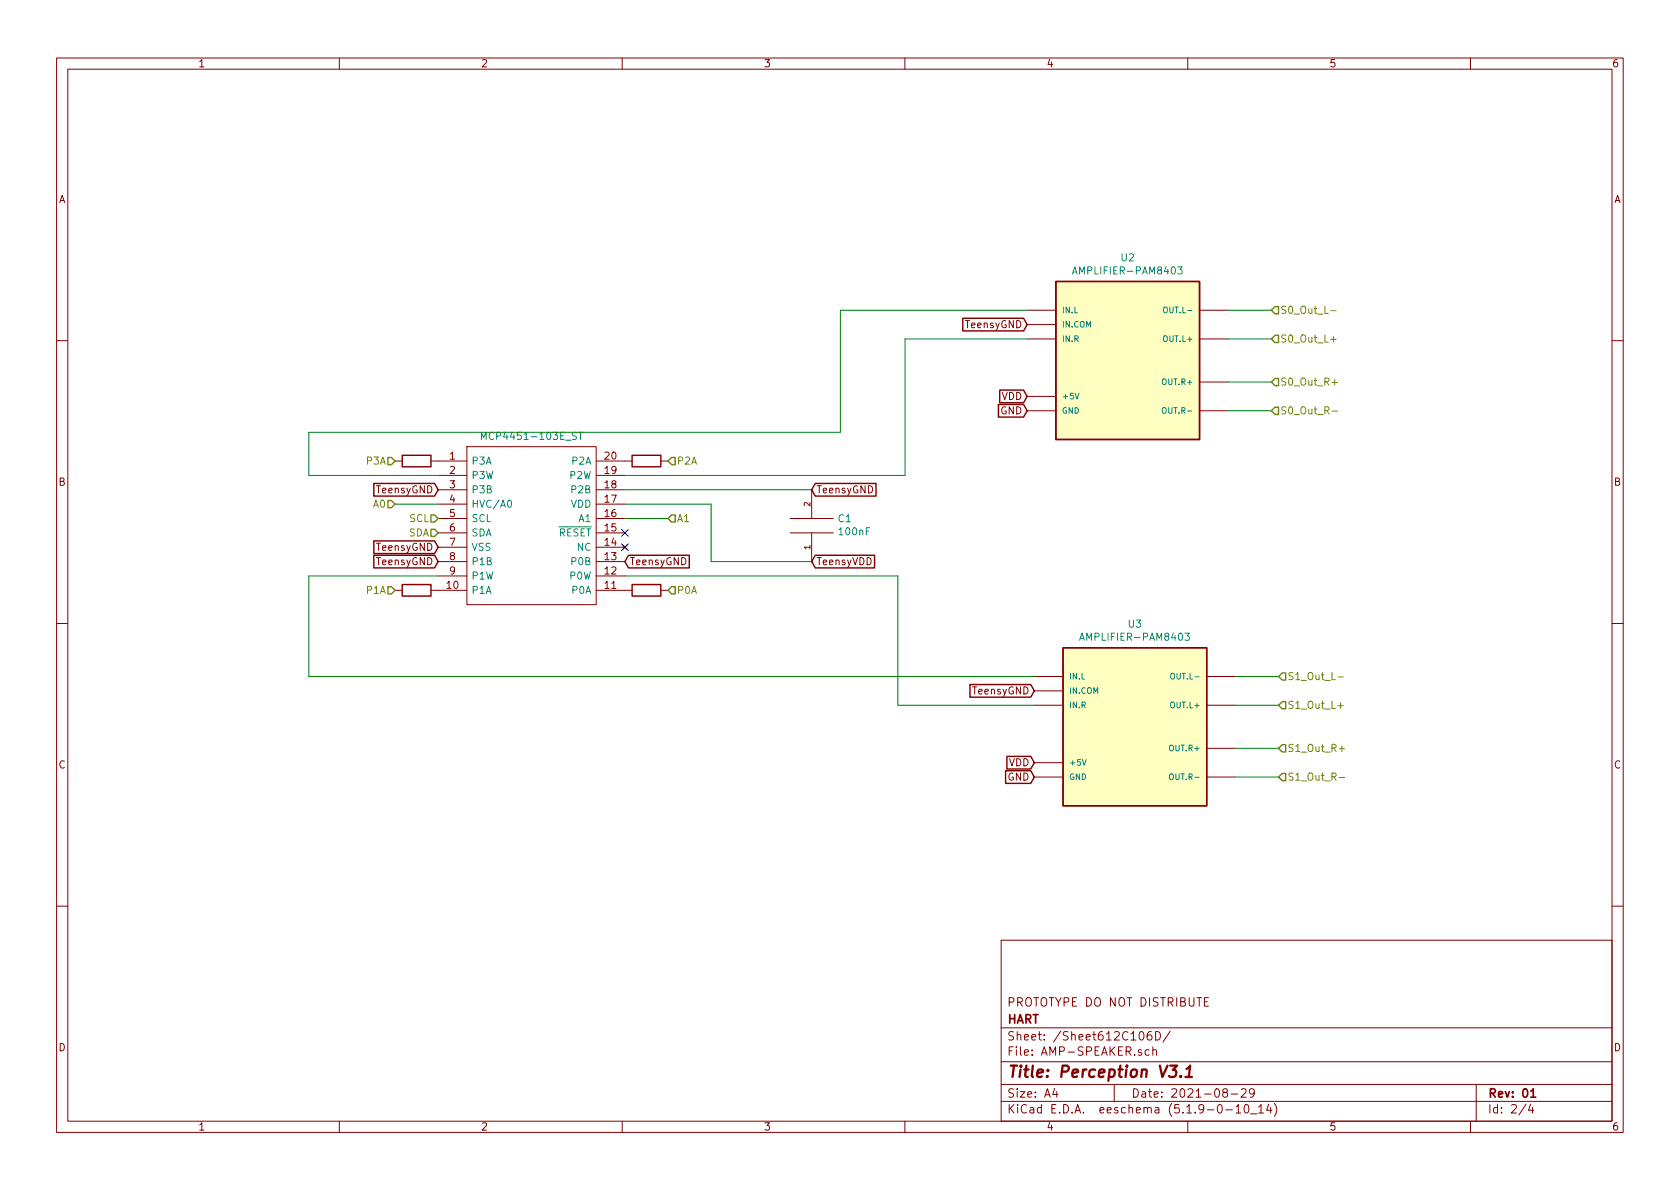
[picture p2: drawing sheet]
<svg xmlns="http://www.w3.org/2000/svg" width="297mm" height="210mm" viewBox="0 0 297 210" stroke-linecap="round" stroke-linejoin="round" font-family="sans-serif">
<g fill="none" stroke="#840000" stroke-width=".18">
<path d="M10 10.3h277v189.9h-277zM12 12.2h273v186.1h-273zM60 10.3v1.9M110 10.3v1.9M160 10.3v1.9M210 10.3v1.9M260 10.3v1.9M181.6 54.9h5.1M181.6 57.4h5.1M181.6 59.9h5.1M212.1 54.9h5.1M212.1 59.9h5.1"/>
<path d="M10 60.2h2M82.5 79h22.9v27.9h-22.9zM181.6 70.1h5.1M181.6 72.6h5.1M212.1 72.6h5.1M212.1 67.6h5.1M285 60.2h2M69.8 81.5h1.3M76.2 81.5h6.3M77.5 84.1h5M77.5 86.6h5M77.5 89.1h5"/>
<path d="M77.5 91.7h5M77.5 94.2h5M77.5 96.8h5M77.5 99.3h5M105.4 81.5h6.4M105.4 84.1h5.1M105.4 86.6h5.1M105.4 89.1h5.1M105.4 91.7h5.1M105.4 94.2h5.1M105.4 96.8h5.1M105.4 99.3h5.1"/>
<path d="M110.1 96.4l.8 .7M110.9 96.4l-.8 .7M116.8 81.5h1.3M139.7 91.7h7.6M139.7 94.2h7.6M143.5 86.6v5.1M143.5 94.2v5.1M10 110.3h2M69.8 104.4h1.3M76.2 104.4h6.3M77.5 101.8h5M105.4 101.8h5.1"/>
<path d="M105.4 104.4h6.4M116.8 104.4h1.3M182.9 119.6h5.1M213.4 119.6h5M285 110.3h2M182.9 122.2h5.1M182.9 124.7h5.1M182.9 134.9h5.1M182.9 137.4h5.1M213.4 124.7h5M213.4 137.4h5M213.4 132.3h5"/>
<path d="M10 160.2h2M177 166.3h108v32h-108zM213 177.1h.5M213.7 176.4h-.7v1.5h.7M285 160.2h2M60 198.3v1.9M110 198.3v1.9M160 198.3v1.9M177 194.8h108M177 191.8h108M177 187.8h108M177 181.8h108"/>
<path d="M186.5 192.5l-.4 1h1M186.8 193v1M197 191.8v3M201.5 182.6l.3-.2a.81 .81 0 0 1 .5 .6 .81 .81 0 0 1-.2 .8l-.2 .1a.79 .79 0 0 1-.4-1.3zM203.2 185.7l-.4-.1-.3 .3v.6l.3 .1 .4-.1M203.6 182.4a.62 .62 0 0 0-.8 .7l.1 .7 .2 .1 .5-.1 .1-.5-.1-.2-.5-.1-.3 .3M203.8 185.7l.2-.1 .4 .1 .1 .9M203.8 185.1v1.5M204.3 182.4a.76 .76 0 0 1 .9 .8 .76 .76 0 0 1-.9 .7zM206.9 182.3l-1.3 2M210 198.3v1.9M216.5 193.2l-.3-.3 .1-.2a.48 .48 0 0 1 .6-.1l.1 .2-.1 .3-.6 .1a.48 .48 0 0 0 0 .7l.2 .1 .5-.1v-.4l-.2-.3"/>
<path d="M216.7 196.3h1.2M217.7 193.5h1.1M218.5 195.8l.4-.5v1.5M218.5 196.8h.9M219.5 192.7l.2-.2h.3l.3 .2v.3v.2l-.9 .8h.9M220.1 195.5l.3-.2a.94 .94 0 0 1 0 1.5 .82 .82 0 0 1-.3-1.3zM221.1 197h1.1M221.8 193.2l-.3 .3h-.3l-.3-.3v-.4l.2-.2 .4-.1 .2 .2a1.13 1.13 0 0 1-.2 1.2l-.4 .1M222.5 195.8l.5-.5v1.5M222.5 196.8h.9M224.3 195.2l-.3 1.1h.9M224.7 195.8v1"/>
<path d="M225.3 195.1a1.71 1.71 0 0 1 0 2.3M260 198.3v1.9M261 191.8v6.5M269.8 195.2l-1.2 2M270.6 195.2l-.3 1.1h.9M271 195.8v1"/>
</g>
<path d="M270.7 193l.4-.5v1.5M270.7 194h.8" fill="none" stroke="#840000" stroke-width=".3"/>
<path d="M206.9 188.4h1.2l-.7 .8h.3l.2 .2a.82 .82 0 0 1-.2 .9l-.8 .1-.2-.1M208.8 190.3h.1l-.2 .1v-.1h.1l-.1 .1M209.6 190.4h1.1M209.8 189l.6-.6-.2 2" fill="none" stroke="#840000" stroke-width=".41"/>
<g fill="#ffffc2" stroke="#ffffc2" stroke-width=".18">
<path d="M188 114.5h25.4v28h-25.4z"/>
<path d="M186.7 49.8h25.4v27.9h-25.4z"/>
</g>
<g fill="none" stroke="#840000" stroke-width=".25">
<path d="M170.2 56.3h10.8l.6 1.1-.6 1.1h-10.8zM186.7 49.8h25.4v27.9h-25.4zM176.5 71.5h4.5l.6 1.1-.6 1.2h-4.5zM176.8 69h4.2l.6 1.1-.6 1.1h-4.2zM66.1 95.7h10.7l.7 1.1-.7 1.1h-10.7zM66.1 98.2h10.7l.7 1.1-.7 1.1h-10.7zM66.1 85.5h10.7l.7 1.1-.7 1.1h-10.7zM71.1 80.5h5.1v2h-5.1zM111.1 98.2h10.8v2.2h-10.8l-.6-1.1zM111.8 80.5h5v2h-5zM144.1 98.2h10.5v2.2h-10.5l-.6-1.1zM144.1 85.5h10.8v2.2h-10.8l-.6-1.1z"/>
<path d="M71.1 103.4h5.1v2h-5.1zM111.8 103.4h5v2h-5zM188 114.5h25.4v28h-25.4zM171.5 121.1h10.7l.7 1.1-.7 1.1h-10.7zM177.8 136.3h4.4l.7 1.1-.7 1.1h-4.4zM178 133.8h4.2l.7 1.1-.7 1.1h-4.2z"/>
</g>
<g fill="none" stroke="#008484" stroke-width=".18">
<path d="M189.6 48.5l.4-1.3 .4 1.3M189.7 48.1h.6M205.8 54.4l.1-.1a.36 .36 0 0 1 .5 .3v.4a.36 .36 0 0 1-.5 .3l-.2-.3zM208.2 47.2h.8l-.4 .5 .4 .1-.1 .6-.5 .1-.2-.2M85.1 77.7v-1.3l.4 1 .5-1v1.3M102.3 76.4h.7M102.6 76.4v1.3M190.1 69.5l.3 1.1 .4-1.1M205.6 72.2l.2-.1 .3 .1 .1 .5-.2 .3-.2 .1-.2-.2zM89.8 88.6l.2-.2a.67 .67 0 0 1 .5 .7 .67 .67 0 0 1-.5 .6l-.2-.1-.1-.4zM190.9 113.2l.4-1.2 .4 1.2M191 112.9h.6"/>
<path d="M207 119.2l.2-.1a.36 .36 0 0 1 .5 .3v.3a.36 .36 0 0 1-.5 .4l-.2-.4zM209.5 112h.8l-.4 .4 .3 .2v.6h-.5l-.2-.1M191.4 134.3l.3 1 .3-1M206.8 137l.2-.2 .4 .2 .1 .5-.3 .4-.4-.2z"/>
</g>
<g fill="none" stroke="#008400" stroke-width=".18">
<path d="M181.6 54.9h-33v21.5h-94v7.7h22.9M181.6 59.9h-21.6v24.2h-49.5M217.2 54.9h7.6M217.2 59.9h7.6M217.2 72.6h7.6M217.2 67.6h7.6M69.8 89.1h7.7M110.5 89.1h15.2v10.2h17.8M110.5 91.7h7.6M110.5 86.6h33M77.5 101.8h-22.9v17.8h128.3M110.5 101.8h48.2v22.9h24.2"/>
<path d="M218.4 119.6h7.7M218.4 124.7h7.7M218.4 132.3h7.7M218.4 137.4h7.7"/>
</g>
<path d="M235.3 54.9h.9M235.3 60h.9M235.5 72.7h1M235.5 67.6h1M236.6 119.7h.9M236.6 124.8h.9M236.8 137.5h.9M236.8 132.4h.9" fill="none" stroke="#848400" stroke-width=".18"/>
<g fill="none" stroke="#848400" stroke-width=".25">
<path d="M225.4 59.3h.7v1.3h-.7l-.6-.7zM225.4 54.2h.7v1.3h-.7l-.6-.6zM225.4 72h.7v1.3h-.7l-.6-.7zM225.4 66.9h.7v1.3h-.7l-.6-.6zM68.6 88.5h.6l.6 .6-.6 .7h-.6zM68.6 80.9h.6l.6 .6-.6 .7h-.6zM76.2 91.1h.6l.7 .6-.7 .6h-.6zM76.2 93.6h.6l.7 .6-.7 .7h-.6zM118.1 81.5l.6-.6h.7v1.3h-.7zM118.7 91.1h.7v1.2h-.7l-.6-.6zM68.6 103.8h.6l.6 .6-.6 .6h-.6zM118.7 103.8h.7v1.2h-.7l-.6-.6z"/>
<path d="M226.7 119h.6v1.3h-.6l-.6-.7zM226.7 136.8h.6v1.2h-.6l-.6-.6zM226.7 131.7h.6v1.3h-.6l-.6-.7zM226.7 124.1h.6v1.2h-.6l-.6-.6z"/>
</g>
<path d="M109.9 96.2l1.2 1.2M109.9 93.6l1.2 1.2M111.1 96.2l-1.2 1.2M111.1 93.6l-1.2 1.2" fill="none" stroke="#000084" stroke-width=".18"/>
<text font-size="2.8" fill="#840000" x="178" y="190.5">Title: Perception V3.1</text>
<g font-size="2.1" fill="#840000">
<text x="178" y="178">PROTOTYPE DO NOT DISTRIBUTE</text>
<text x="178" y="184">Sheet: /Sheet612C106D/</text>
<text x="178" y="181">HART</text>
<text x="178" y="186.7">File: AMP-SPEAKER.sch</text>
<text x="178" y="196.9">KiCad E.D.A. eeschema (5.1.9-0-10_14)</text>
<text x="178" y="194.1">Size: A4</text>
<text x="200" y="194.1">Date: 2021-08-29</text>
<text x="263" y="194.1">Rev: 01</text>
<text x="263" y="196.9">Id: 2/4</text>
</g>
<g font-size="1.8" fill="#840000">
<text x="35" y="11.9">1</text>
<text x="85" y="11.9">2</text>
<text x="135" y="11.9">3</text>
<text x="185" y="11.9">4</text>
<text x="235" y="11.9">5</text>
<text x="285" y="11.9">6</text>
<text x="10.4" y="35.9">A</text>
<text x="285.4" y="35.9">A</text>
<text x="170.8" y="58">TeensyGND</text>
<text x="177.1" y="70.7">VDD</text>
<text x="176.9" y="73.3">GND</text>
<text x="79.5" y="81.3">1</text>
<text x="79.5" y="83.8">2</text>
<text x="107" y="81.3">20</text>
<text x="107" y="83.8">19</text>
<text x="10.4" y="85.9">B</text>
<text x="66.6" y="87.2">TeensyGND</text>
<text x="79.5" y="86.4">3</text>
<text x="79.5" y="88.9">4</text>
<text x="107" y="86.4">18</text>
<text x="107" y="88.9">17</text>
<text x="144.3" y="87.2">TeensyGND</text>
<text x="285.4" y="85.9">B</text>
<text x="79.5" y="91.4">5</text>
<text x="79.5" y="94">6</text>
<text x="107" y="91.4">16</text>
<text x="107" y="94">15</text>
<text x="66.6" y="97.4">TeensyGND</text>
<text x="66.6" y="99.9">TeensyGND</text>
<text x="79.5" y="96.5">7</text>
<text x="79.5" y="99.1">8</text>
<text x="79.5" y="101.6">9</text>
<text x="107" y="96.5">14</text>
<text x="107" y="99.1">13</text>
<text x="107" y="101.6">12</text>
<text x="111.3" y="99.9">TeensyGND</text>
<text x="144.3" y="99.9">TeensyVDD</text>
<text x="79" y="104.1">10</text>
<text x="107" y="104.1">11</text>
<text x="172.1" y="122.8">TeensyGND</text>
<text x="10.4" y="135.9">C</text>
<text x="178.4" y="135.5">VDD</text>
<text x="285.4" y="135.9">C</text>
<text x="178.2" y="138">GND</text>
<text x="10.4" y="185.9">D</text>
<text x="285.4" y="185.9">D</text>
<text x="35" y="199.9">1</text>
<text x="85" y="199.9">2</text>
<text x="135" y="199.9">3</text>
<text x="185" y="199.9">4</text>
<text x="235" y="199.9">5</text>
<text x="285" y="199.9">6</text>
</g>
<g font-size="1.8" fill="#008484">
<text x="198.3" y="46.2">U2</text>
<text x="190.4" y="48.5">AMPLIFIER-PAM8403</text>
<text x="86.1" y="77.8">MCP4451-103E_ST</text>
<text x="83.3" y="82.2">P3A</text>
<text x="101.2" y="82.2">P2A</text>
<text x="83.3" y="84.7">P3W</text>
<text x="83.3" y="87.2">P3B</text>
<text x="83.3" y="89.8">HVC/A0</text>
<text x="100.8" y="84.7">P2W</text>
<text x="100.9" y="89.8">VDD</text>
<text x="101.2" y="87.2">P2B</text>
<text x="83.3" y="92.3">SCL</text>
<text x="83.3" y="94.9">SDA</text>
<text x="98.8" y="94.9">RESET</text>
<text x="102.4" y="92.3">A1</text>
<text x="148.2" y="92.3">C1</text>
<text x="148.5" y="94.7">100nF</text>
<text x="83.3" y="97.4">VSS</text>
<text x="83.3" y="99.9">P1B</text>
<text x="101.2" y="99.9">P0B</text>
<text x="102.1" y="97.4">NC</text>
<text x="83.3" y="102.5">P1W</text>
<text x="83.3" y="105">P1A</text>
<text x="100.8" y="102.5">P0W</text>
<text x="101.2" y="105">P0A</text>
<text x="191.7" y="113.3">AMPLIFIER-PAM8403</text>
<text x="199.5" y="111">U3</text>
</g>
<g font-size="1.8" fill="#848400">
<text x="226.3" y="55.5">S0_Out_L-</text>
<text x="226.3" y="60.6">S0_Out_L+</text>
<text x="226.3" y="68.2">S0_Out_R+</text>
<text x="226.3" y="73.3">S0_Out_R-</text>
<text x="64.9" y="82.2">P3A</text>
<text x="119.6" y="82.2">P2A</text>
<text x="66.1" y="89.8">A0</text>
<text x="72.2" y="94.9">SDA</text>
<text x="72.4" y="92.3">SCL</text>
<text x="119.6" y="92.3">A1</text>
<text x="64.9" y="105">P1A</text>
<text x="119.6" y="105">P0A</text>
<text x="227.6" y="125.3">S1_Out_L+</text>
<text x="227.6" y="120.3">S1_Out_L-</text>
<text x="227.6" y="133">S1_Out_R+</text>
<text x="227.6" y="138">S1_Out_R-</text>
</g>
<g font-size="1.4" fill="#008484">
<text x="187.7" y="55.4">IN.L</text>
<text x="187.7" y="57.9">IN.COM</text>
<text x="206.3" y="55.4">OUT.L-</text>
<text x="187.7" y="60.4">IN.R</text>
<text x="206" y="60.4">OUT.L+</text>
<text x="187.7" y="70.6">+5V</text>
<text x="205.8" y="68.1">OUT.R+</text>
<text x="187.7" y="73.1">GND</text>
<text x="206.2" y="73.1">OUT.R-</text>
<text x="189" y="120.1">IN.L</text>
<text x="189" y="122.7">IN.COM</text>
<text x="189" y="125.2">IN.R</text>
<text x="207.3" y="125.2">OUT.L+</text>
<text x="207.6" y="120.1">OUT.L-</text>
<text x="189" y="135.4">+5V</text>
<text x="189" y="137.9">GND</text>
<text x="207.1" y="132.8">OUT.R+</text>
<text x="207.5" y="137.9">OUT.R-</text>
</g>
<g font-size="1.4" fill="#840000">
<text x="143.3" y="89.5" transform="rotate(-90 143.3 89.5)">2</text>
<text x="143.3" y="97.1" transform="rotate(-90 143.3 97.1)">1</text>
</g>
</svg>
